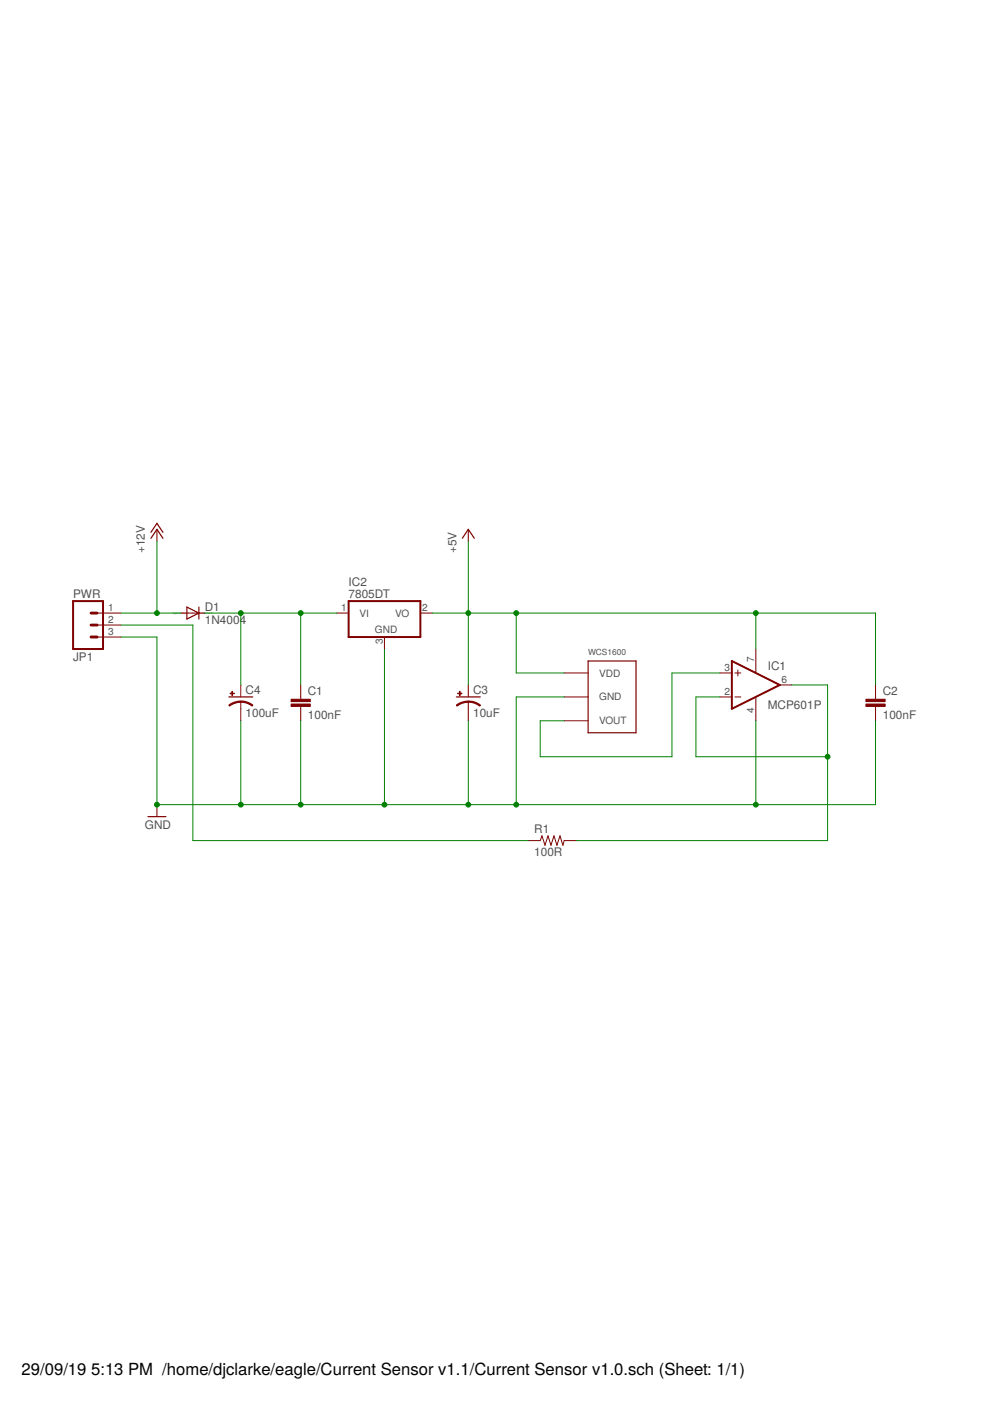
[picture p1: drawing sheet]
<?xml version="1.0" encoding="utf-8"?>
<!DOCTYPE eagle SYSTEM "eagle.dtd">
<!--
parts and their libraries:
SparkFun-Connectors: Licensing: Creative Commons ShareAlike 4.0 International - https://creativecommons.org/licenses/by-sa/4.0
-->
<eagle version="7.4.0">
<drawing>
<settings>
<setting alwaysvectorfont="no"/>
<setting verticaltext="up"/>
</settings>
<grid distance="0.1" unitdist="inch" unit="inch" style="lines" multiple="1" display="no" altdistance="0.01" altunitdist="inch" altunit="inch"/>
<schematic xreflabel="%F%N/%S.%C%R" xrefpart="/%S.%C%R">
<libraries>
<library name="supply1">
<symbols>
<symbol name="+12V">
<wire x1="1.27" y1="-1.905" x2="0" y2="0" width="0.254" layer="94"/>
<wire x1="0" y1="0" x2="-1.27" y2="-1.905" width="0.254" layer="94"/>
<wire x1="1.27" y1="-0.635" x2="0" y2="1.27" width="0.254" layer="94"/>
<wire x1="0" y1="1.27" x2="-1.27" y2="-0.635" width="0.254" layer="94"/>
<text x="-2.54" y="-5.08" size="1.778" layer="96" rot="R90">&gt;VALUE</text>
<pin name="+12V" x="0" y="-2.54" visible="off" length="short" direction="sup" rot="R90"/>
</symbol>
<symbol name="GND">
<wire x1="-1.905" y1="0" x2="1.905" y2="0" width="0.254" layer="94"/>
<text x="-2.54" y="-2.54" size="1.778" layer="96">&gt;VALUE</text>
<pin name="GND" x="0" y="2.54" visible="off" length="short" direction="sup" rot="R270"/>
</symbol>
<symbol name="+5V">
<wire x1="1.27" y1="-1.905" x2="0" y2="0" width="0.254" layer="94"/>
<wire x1="0" y1="0" x2="-1.27" y2="-1.905" width="0.254" layer="94"/>
<text x="-2.54" y="-5.08" size="1.778" layer="96" rot="R90">&gt;VALUE</text>
<pin name="+5V" x="0" y="-2.54" visible="off" length="short" direction="sup" rot="R90"/>
</symbol>
</symbols>
<devicesets>
<deviceset name="+12V" prefix="P+">
<gates>
<gate name="1" symbol="+12V" x="0" y="0"/>
</gates>
<devices>
<device name="">
<technologies>
<technology name=""/>
</technologies>
</device>
</devices>
</deviceset>
<deviceset name="GND" prefix="GND">
<gates>
<gate name="1" symbol="GND" x="0" y="0"/>
</gates>
<devices>
<device name="">
<technologies>
<technology name=""/>
</technologies>
</device>
</devices>
</deviceset>
<deviceset name="+5V" prefix="P+">
<gates>
<gate name="1" symbol="+5V" x="0" y="0"/>
</gates>
<devices>
<device name="">
<technologies>
<technology name=""/>
</technologies>
</device>
</devices>
</deviceset>
</devicesets>
</library>
<library name="SparkFun-Connectors">
<symbols>
<symbol name="M03">
<wire x1="3.81" y1="-5.08" x2="-2.54" y2="-5.08" width="0.4064" layer="94"/>
<wire x1="1.27" y1="2.54" x2="2.54" y2="2.54" width="0.6096" layer="94"/>
<wire x1="1.27" y1="0" x2="2.54" y2="0" width="0.6096" layer="94"/>
<wire x1="1.27" y1="-2.54" x2="2.54" y2="-2.54" width="0.6096" layer="94"/>
<wire x1="-2.54" y1="5.08" x2="-2.54" y2="-5.08" width="0.4064" layer="94"/>
<wire x1="3.81" y1="-5.08" x2="3.81" y2="5.08" width="0.4064" layer="94"/>
<wire x1="-2.54" y1="5.08" x2="3.81" y2="5.08" width="0.4064" layer="94"/>
<text x="-2.54" y="-7.62" size="1.778" layer="96">&gt;VALUE</text>
<text x="-2.54" y="5.842" size="1.778" layer="95">&gt;NAME</text>
<pin name="1" x="7.62" y="-2.54" visible="pad" length="middle" direction="pas" swaplevel="1" rot="R180"/>
<pin name="2" x="7.62" y="0" visible="pad" length="middle" direction="pas" swaplevel="1" rot="R180"/>
<pin name="3" x="7.62" y="2.54" visible="pad" length="middle" direction="pas" swaplevel="1" rot="R180"/>
</symbol>
</symbols>
<devicesets>
<deviceset name="M03" prefix="JP" uservalue="yes">
<gates>
<gate name="G$1" symbol="M03" x="-2.54" y="0"/>
</gates>
<devices>
<device name="PTH" package="1X03">
<connects>
<connect gate="G$1" pin="1" pad="1"/>
<connect gate="G$1" pin="2" pad="2"/>
<connect gate="G$1" pin="3" pad="3"/>
</connects>
<technologies>
<technology name=""/>
</technologies>
</device>
<device name="POLAR" package="MOLEX-1X3">
<connects>
<connect gate="G$1" pin="1" pad="1"/>
<connect gate="G$1" pin="2" pad="2"/>
<connect gate="G$1" pin="3" pad="3"/>
</connects>
<technologies>
<technology name=""/>
</technologies>
</device>
<device name="SCREW" package="SCREWTERMINAL-3.5MM-3">
<connects>
<connect gate="G$1" pin="1" pad="1"/>
<connect gate="G$1" pin="2" pad="2"/>
<connect gate="G$1" pin="3" pad="3"/>
</connects>
<technologies>
<technology name="">
<attribute name="PROD_ID" value="CONN-08288" constant="no"/>
</technology>
</technologies>
</device>
<device name="LOCK" package="1X03_LOCK">
<connects>
<connect gate="G$1" pin="1" pad="1"/>
<connect gate="G$1" pin="2" pad="2"/>
<connect gate="G$1" pin="3" pad="3"/>
</connects>
<technologies>
<technology name=""/>
</technologies>
</device>
<device name="LOCK_LONGPADS" package="1X03_LOCK_LONGPADS">
<connects>
<connect gate="G$1" pin="1" pad="1"/>
<connect gate="G$1" pin="2" pad="2"/>
<connect gate="G$1" pin="3" pad="3"/>
</connects>
<technologies>
<technology name=""/>
</technologies>
</device>
<device name="POLAR_LOCK" package="MOLEX-1X3_LOCK">
<connects>
<connect gate="G$1" pin="1" pad="1"/>
<connect gate="G$1" pin="2" pad="2"/>
<connect gate="G$1" pin="3" pad="3"/>
</connects>
<technologies>
<technology name=""/>
</technologies>
</device>
<device name="SCREW_LOCK" package="SCREWTERMINAL-3.5MM-3_LOCK.007S">
<connects>
<connect gate="G$1" pin="1" pad="1"/>
<connect gate="G$1" pin="2" pad="2"/>
<connect gate="G$1" pin="3" pad="3"/>
</connects>
<technologies>
<technology name="">
<attribute name="PROD_ID" value="CONN-08288" constant="no"/>
</technology>
</technologies>
</device>
<device name="1X03_NO_SILK" package="1X03_NO_SILK">
<connects>
<connect gate="G$1" pin="1" pad="1"/>
<connect gate="G$1" pin="2" pad="2"/>
<connect gate="G$1" pin="3" pad="3"/>
</connects>
<technologies>
<technology name=""/>
</technologies>
</device>
<device name="LONGPADS" package="1X03_LONGPADS">
<connects>
<connect gate="G$1" pin="1" pad="1"/>
<connect gate="G$1" pin="2" pad="2"/>
<connect gate="G$1" pin="3" pad="3"/>
</connects>
<technologies>
<technology name=""/>
</technologies>
</device>
<device name="JST-PTH" package="JST-3-PTH">
<connects>
<connect gate="G$1" pin="1" pad="1"/>
<connect gate="G$1" pin="2" pad="2"/>
<connect gate="G$1" pin="3" pad="3"/>
</connects>
<technologies>
<technology name="">
<attribute name="SKU" value="PRT-09915" constant="no"/>
</technology>
</technologies>
</device>
<device name="POGO_PIN_HOLES_ONLY" package="1X03_PP_HOLES_ONLY">
<connects>
<connect gate="G$1" pin="1" pad="1"/>
<connect gate="G$1" pin="2" pad="2"/>
<connect gate="G$1" pin="3" pad="3"/>
</connects>
<technologies>
<technology name=""/>
</technologies>
</device>
<device name="-SCREW-5MM" package="SCREWTERMINAL-5MM-3">
<connects>
<connect gate="G$1" pin="1" pad="1"/>
<connect gate="G$1" pin="2" pad="2"/>
<connect gate="G$1" pin="3" pad="3"/>
</connects>
<technologies>
<technology name="">
<attribute name="STOREFRONT_ID" value="PRT-08433" constant="no"/>
</technology>
</technologies>
</device>
<device name="LOCK_NO_SILK" package="1X03_LOCK_NO_SILK">
<connects>
<connect gate="G$1" pin="1" pad="1"/>
<connect gate="G$1" pin="2" pad="2"/>
<connect gate="G$1" pin="3" pad="3"/>
</connects>
<technologies>
<technology name=""/>
</technologies>
</device>
<device name="JST-SMD" package="JST-3-SMD">
<connects>
<connect gate="G$1" pin="1" pad="1"/>
<connect gate="G$1" pin="2" pad="2"/>
<connect gate="G$1" pin="3" pad="3"/>
</connects>
<technologies>
<technology name="">
<attribute name="PROD_ID" value="CONN-12591" constant="no"/>
<attribute name="VALUE" value="3-PIN SMD" constant="no"/>
</technology>
</technologies>
</device>
<device name="SMD" package="1X03-1MM-RA">
<connects>
<connect gate="G$1" pin="1" pad="1"/>
<connect gate="G$1" pin="2" pad="2"/>
<connect gate="G$1" pin="3" pad="3"/>
</connects>
<technologies>
<technology name=""/>
</technologies>
</device>
<device name="SMD_RA_FEMALE" package="1X03_SMD_RA_FEMALE">
<connects>
<connect gate="G$1" pin="1" pad="1"/>
<connect gate="G$1" pin="2" pad="2"/>
<connect gate="G$1" pin="3" pad="3"/>
</connects>
<technologies>
<technology name="">
<attribute name="PROD_ID" value="CONN-10926"/>
<attribute name="VALUE" value="1x3 RA Female .1&quot;"/>
</technology>
</technologies>
</device>
<device name="SMD_RA_MALE" package="1X03_SMD_RA_MALE">
<connects>
<connect gate="G$1" pin="1" pad="1"/>
<connect gate="G$1" pin="2" pad="2"/>
<connect gate="G$1" pin="3" pad="3"/>
</connects>
<technologies>
<technology name="">
<attribute name="PROD_ID" value="CONN-10925"/>
</technology>
</technologies>
</device>
<device name="SMD_RA_MALE_POST" package="1X03_SMD_RA_MALE_POST">
<connects>
<connect gate="G$1" pin="1" pad="1"/>
<connect gate="G$1" pin="2" pad="2"/>
<connect gate="G$1" pin="3" pad="3"/>
</connects>
<technologies>
<technology name=""/>
</technologies>
</device>
<device name="JST-PTH-VERT" package="JST-3-PTH-VERT">
<connects>
<connect gate="G$1" pin="1" pad="1"/>
<connect gate="G$1" pin="2" pad="2"/>
<connect gate="G$1" pin="3" pad="3"/>
</connects>
<technologies>
<technology name=""/>
</technologies>
</device>
<device name="1X03_SMD_RA_MALE_POST_SMALLER" package="1X03_SMD_RA_MALE_POST_SMALLER">
<connects>
<connect gate="G$1" pin="1" pad="1"/>
<connect gate="G$1" pin="2" pad="2"/>
<connect gate="G$1" pin="3" pad="3"/>
</connects>
<technologies>
<technology name=""/>
</technologies>
</device>
<device name="1X03_SMD_RA_MALE_POST_SMALLEST" package="1X03_SMD_RA_MALE_POST_SMALLEST">
<connects>
<connect gate="G$1" pin="1" pad="1"/>
<connect gate="G$1" pin="2" pad="2"/>
<connect gate="G$1" pin="3" pad="3"/>
</connects>
<technologies>
<technology name=""/>
</technologies>
</device>
</devices>
</deviceset>
</devicesets>
</library>
<library name="linear">
<symbols>
<symbol name="OPAMP+-">
<wire x1="-5.08" y1="5.08" x2="-5.08" y2="-5.08" width="0.4064" layer="94"/>
<wire x1="-5.08" y1="-5.08" x2="5.08" y2="0" width="0.4064" layer="94"/>
<wire x1="5.08" y1="0" x2="-5.08" y2="5.08" width="0.4064" layer="94"/>
<wire x1="-3.81" y1="3.175" x2="-3.81" y2="1.905" width="0.1524" layer="94"/>
<wire x1="-4.445" y1="2.54" x2="-3.175" y2="2.54" width="0.1524" layer="94"/>
<wire x1="-4.445" y1="-2.54" x2="-3.175" y2="-2.54" width="0.1524" layer="94"/>
<text x="2.54" y="3.175" size="1.778" layer="95">&gt;NAME</text>
<text x="2.54" y="-5.08" size="1.778" layer="96">&gt;VALUE</text>
<text x="1.27" y="3.175" size="0.8128" layer="93" rot="R90">V+</text>
<text x="1.27" y="-4.445" size="0.8128" layer="93" rot="R90">V-</text>
<pin name="-IN" x="-7.62" y="-2.54" visible="pad" length="short" direction="in"/>
<pin name="+IN" x="-7.62" y="2.54" visible="pad" length="short" direction="in"/>
<pin name="OUT" x="7.62" y="0" visible="pad" length="short" direction="out" rot="R180"/>
<pin name="V+" x="0" y="7.62" visible="pad" length="middle" direction="pwr" rot="R270"/>
<pin name="V-" x="0" y="-7.62" visible="pad" length="middle" direction="pwr" rot="R90"/>
</symbol>
<symbol name="78XX">
<wire x1="-7.62" y1="-5.08" x2="7.62" y2="-5.08" width="0.4064" layer="94"/>
<wire x1="7.62" y1="-5.08" x2="7.62" y2="2.54" width="0.4064" layer="94"/>
<wire x1="7.62" y1="2.54" x2="-7.62" y2="2.54" width="0.4064" layer="94"/>
<wire x1="-7.62" y1="2.54" x2="-7.62" y2="-5.08" width="0.4064" layer="94"/>
<text x="-7.62" y="5.715" size="1.778" layer="95">&gt;NAME</text>
<text x="-7.62" y="3.175" size="1.778" layer="96">&gt;VALUE</text>
<text x="-2.032" y="-4.318" size="1.524" layer="95">GND</text>
<pin name="VI" x="-10.16" y="0" length="short" direction="in"/>
<pin name="GND" x="0" y="-7.62" visible="pad" length="short" direction="pas" rot="R90"/>
<pin name="VO" x="10.16" y="0" length="short" direction="pas" rot="R180"/>
</symbol>
</symbols>
<devicesets>
<deviceset name="MCP601" prefix="IC">
<gates>
<gate name="G$1" symbol="OPAMP+-" x="0" y="0"/>
</gates>
<devices>
<device name="P" package="DIL08">
<connects>
<connect gate="G$1" pin="+IN" pad="3"/>
<connect gate="G$1" pin="-IN" pad="2"/>
<connect gate="G$1" pin="OUT" pad="6"/>
<connect gate="G$1" pin="V+" pad="7"/>
<connect gate="G$1" pin="V-" pad="4"/>
</connects>
<technologies>
<technology name=""/>
</technologies>
</device>
<device name="OT" package="SOT23-5">
<connects>
<connect gate="G$1" pin="+IN" pad="3"/>
<connect gate="G$1" pin="-IN" pad="4"/>
<connect gate="G$1" pin="OUT" pad="1"/>
<connect gate="G$1" pin="V+" pad="5"/>
<connect gate="G$1" pin="V-" pad="2"/>
</connects>
<technologies>
<technology name=""/>
</technologies>
</device>
<device name="ST" package="TSSOP8">
<connects>
<connect gate="G$1" pin="+IN" pad="3"/>
<connect gate="G$1" pin="-IN" pad="2"/>
<connect gate="G$1" pin="OUT" pad="6"/>
<connect gate="G$1" pin="V+" pad="7"/>
<connect gate="G$1" pin="V-" pad="4"/>
</connects>
<technologies>
<technology name=""/>
</technologies>
</device>
<device name="SN" package="SO08">
<connects>
<connect gate="G$1" pin="+IN" pad="3"/>
<connect gate="G$1" pin="-IN" pad="2"/>
<connect gate="G$1" pin="OUT" pad="6"/>
<connect gate="G$1" pin="V+" pad="7"/>
<connect gate="G$1" pin="V-" pad="4"/>
</connects>
<technologies>
<technology name=""/>
</technologies>
</device>
<device name="R" package="SOT23-5">
<connects>
<connect gate="G$1" pin="+IN" pad="3"/>
<connect gate="G$1" pin="-IN" pad="4"/>
<connect gate="G$1" pin="OUT" pad="1"/>
<connect gate="G$1" pin="V+" pad="2"/>
<connect gate="G$1" pin="V-" pad="5"/>
</connects>
<technologies>
<technology name=""/>
</technologies>
</device>
</devices>
</deviceset>
<deviceset name="78*" prefix="IC">
<gates>
<gate name="A1" symbol="78XX" x="0" y="0"/>
</gates>
<devices>
<device name="Z" package="TO92">
<connects>
<connect gate="A1" pin="GND" pad="2"/>
<connect gate="A1" pin="VI" pad="3"/>
<connect gate="A1" pin="VO" pad="1"/>
</connects>
<technologies>
<technology name="L05"/>
<technology name="L08"/>
<technology name="L12"/>
<technology name="L15"/>
<technology name="L18"/>
<technology name="L24"/>
</technologies>
</device>
<device name="T" package="TO220H">
<connects>
<connect gate="A1" pin="GND" pad="2"/>
<connect gate="A1" pin="VI" pad="1"/>
<connect gate="A1" pin="VO" pad="3"/>
</connects>
<technologies>
<technology name="05"/>
<technology name="06"/>
<technology name="08"/>
<technology name="12"/>
<technology name="15"/>
<technology name="18"/>
<technology name="24"/>
</technologies>
</device>
<device name="H" package="TO39">
<connects>
<connect gate="A1" pin="GND" pad="3"/>
<connect gate="A1" pin="VI" pad="1"/>
<connect gate="A1" pin="VO" pad="2"/>
</connects>
<technologies>
<technology name="05"/>
<technology name="06"/>
<technology name="08"/>
<technology name="12"/>
<technology name="15"/>
<technology name="18"/>
<technology name="24"/>
</technologies>
</device>
<device name="L" package="TO92">
<connects>
<connect gate="A1" pin="GND" pad="2"/>
<connect gate="A1" pin="VI" pad="3"/>
<connect gate="A1" pin="VO" pad="1"/>
</connects>
<technologies>
<technology name="05"/>
<technology name="06"/>
<technology name="08"/>
<technology name="12"/>
<technology name="15"/>
<technology name="18"/>
<technology name="24"/>
</technologies>
</device>
<device name="DT" package="TO252">
<connects>
<connect gate="A1" pin="GND" pad="3"/>
<connect gate="A1" pin="VI" pad="1"/>
<connect gate="A1" pin="VO" pad="2"/>
</connects>
<technologies>
<technology name="05"/>
<technology name="06"/>
<technology name="08"/>
<technology name="12"/>
<technology name="15"/>
<technology name="18"/>
<technology name="24"/>
</technologies>
</device>
<device name="TV" package="TO220V">
<connects>
<connect gate="A1" pin="GND" pad="2"/>
<connect gate="A1" pin="VI" pad="1"/>
<connect gate="A1" pin="VO" pad="3"/>
</connects>
<technologies>
<technology name="05"/>
<technology name="12"/>
<technology name="15"/>
<technology name="18"/>
<technology name="24"/>
<technology name="6"/>
<technology name="8"/>
</technologies>
</device>
</devices>
</deviceset>
</devicesets>
</library>
<library name="diode">
<symbols>
<symbol name="D">
<wire x1="-1.27" y1="-1.27" x2="1.27" y2="0" width="0.254" layer="94"/>
<wire x1="1.27" y1="0" x2="-1.27" y2="1.27" width="0.254" layer="94"/>
<wire x1="1.27" y1="1.27" x2="1.27" y2="0" width="0.254" layer="94"/>
<wire x1="-1.27" y1="1.27" x2="-1.27" y2="-1.27" width="0.254" layer="94"/>
<wire x1="1.27" y1="0" x2="1.27" y2="-1.27" width="0.254" layer="94"/>
<text x="2.54" y="0.4826" size="1.778" layer="95">&gt;NAME</text>
<text x="2.54" y="-2.3114" size="1.778" layer="96">&gt;VALUE</text>
<pin name="A" x="-2.54" y="0" visible="off" length="short" direction="pas"/>
<pin name="C" x="2.54" y="0" visible="off" length="short" direction="pas" rot="R180"/>
<text x="-2.54" y="0" size="0.4064" layer="99" align="center">SpiceOrder 1</text>
<text x="2.54" y="0" size="0.4064" layer="99" align="center">SpiceOrder 2</text>
</symbol>
</symbols>
<devicesets>
<deviceset name="1N4004" prefix="D">
<gates>
<gate name="1" symbol="D" x="0" y="0"/>
</gates>
<devices>
<device name="" package="DO41-10">
<connects>
<connect gate="1" pin="A" pad="A"/>
<connect gate="1" pin="C" pad="C"/>
</connects>
<technologies>
<technology name=""/>
</technologies>
</device>
</devices>
</deviceset>
</devicesets>
</library>
<library name="SparkFun-Capacitors">
<symbols>
<symbol name="CAP">
<wire x1="0" y1="2.54" x2="0" y2="2.032" width="0.1524" layer="94"/>
<wire x1="0" y1="0" x2="0" y2="0.508" width="0.1524" layer="94"/>
<text x="1.524" y="2.921" size="1.778" layer="95">&gt;NAME</text>
<text x="1.524" y="-2.159" size="1.778" layer="96">&gt;VALUE</text>
<rectangle x1="-2.032" y1="0.508" x2="2.032" y2="1.016" layer="94"/>
<rectangle x1="-2.032" y1="1.524" x2="2.032" y2="2.032" layer="94"/>
<pin name="1" x="0" y="5.08" visible="off" length="short" direction="pas" swaplevel="1" rot="R270"/>
<pin name="2" x="0" y="-2.54" visible="off" length="short" direction="pas" swaplevel="1" rot="R90"/>
</symbol>
<symbol name="CAP_POL">
<wire x1="-2.54" y1="0" x2="2.54" y2="0" width="0.254" layer="94"/>
<wire x1="0" y1="-1.016" x2="0" y2="-2.54" width="0.1524" layer="94"/>
<wire x1="0" y1="-1" x2="2.4892" y2="-1.8542" width="0.254" layer="94" curve="-37.878202" cap="flat"/>
<wire x1="-2.4669" y1="-1.8504" x2="0" y2="-1.0161" width="0.254" layer="94" curve="-37.376341" cap="flat"/>
<text x="1.016" y="0.635" size="1.778" layer="95">&gt;NAME</text>
<text x="1.016" y="-4.191" size="1.778" layer="96">&gt;VALUE</text>
<rectangle x1="-2.253" y1="0.668" x2="-1.364" y2="0.795" layer="94"/>
<rectangle x1="-1.872" y1="0.287" x2="-1.745" y2="1.176" layer="94"/>
<pin name="+" x="0" y="2.54" visible="off" length="short" direction="pas" swaplevel="1" rot="R270"/>
<pin name="-" x="0" y="-5.08" visible="off" length="short" direction="pas" swaplevel="1" rot="R90"/>
</symbol>
</symbols>
<devicesets>
<deviceset name="0.1UF-50V-20%(PTH)" prefix="C" uservalue="yes">
<gates>
<gate name="G$1" symbol="CAP" x="0" y="-2.54"/>
</gates>
<devices>
<device name="KIT-EZ" package="CAP-PTH-SMALL-KIT">
<connects>
<connect gate="G$1" pin="1" pad="1"/>
<connect gate="G$1" pin="2" pad="2"/>
</connects>
<technologies>
<technology name="">
<attribute name="PROD_ID" value="CAP-08370" constant="no"/>
</technology>
</technologies>
</device>
</devices>
</deviceset>
<deviceset name="10UF-25V-20%(PTH)" prefix="C" uservalue="yes">
<gates>
<gate name="G$1" symbol="CAP_POL" x="0" y="0"/>
</gates>
<devices>
<device name="" package="CPOL-RADIAL-10UF-25V">
<connects>
<connect gate="G$1" pin="+" pad="1"/>
<connect gate="G$1" pin="-" pad="2"/>
</connects>
<technologies>
<technology name="">
<attribute name="PROD_ID" value="CAP-08440" constant="no"/>
</technology>
</technologies>
</device>
<device name="KIT" package="CPOL-RADIAL-10UF-25V-KIT">
<connects>
<connect gate="G$1" pin="+" pad="1"/>
<connect gate="G$1" pin="-" pad="2"/>
</connects>
<technologies>
<technology name="">
<attribute name="PROD_ID" value="CAP-08440" constant="no"/>
</technology>
</technologies>
</device>
</devices>
</deviceset>
<deviceset name="100UF-25V-20%(PTH)" prefix="C" uservalue="yes">
<gates>
<gate name="G$1" symbol="CAP_POL" x="2.54" y="5.08"/>
</gates>
<devices>
<device name="" package="CPOL-RADIAL-100UF-25V">
<connects>
<connect gate="G$1" pin="+" pad="1"/>
<connect gate="G$1" pin="-" pad="2"/>
</connects>
<technologies>
<technology name="">
<attribute name="PROD_ID" value="CAP-08439" constant="no"/>
</technology>
</technologies>
</device>
</devices>
</deviceset>
</devicesets>
</library>
<library name="aaa-flatcatit">
<symbols>
<symbol name="WCSXXXX">
<pin name="VDD" x="0" y="5.08" visible="pin" length="middle" direction="pwr"/>
<pin name="GND" x="0" y="0" visible="pin" length="middle" direction="pwr"/>
<pin name="VOUT" x="0" y="-5.08" visible="pin" length="middle" direction="out"/>
<wire x1="5.08" y1="7.62" x2="15.24" y2="7.62" width="0.254" layer="94"/>
<wire x1="15.24" y1="7.62" x2="15.24" y2="-7.62" width="0.254" layer="94"/>
<wire x1="15.24" y1="-7.62" x2="5.08" y2="-7.62" width="0.254" layer="94"/>
<wire x1="5.08" y1="-7.62" x2="5.08" y2="7.62" width="0.254" layer="94"/>
<text x="5.08" y="8.89" size="1.27" layer="95">WCS1600</text>
</symbol>
</symbols>
<devicesets>
<deviceset name="WCSXXXX">
<gates>
<gate name="G$1" symbol="WCSXXXX" x="0" y="0"/>
</gates>
<devices>
<device name="" package="WCSXXXX">
<connects>
<connect gate="G$1" pin="GND" pad="P$2"/>
<connect gate="G$1" pin="VDD" pad="P$1"/>
<connect gate="G$1" pin="VOUT" pad="P$3"/>
</connects>
<technologies>
<technology name=""/>
</technologies>
</device>
</devices>
</deviceset>
</devicesets>
</library>
<library name="SparkFun-Passives">
<symbols>
<symbol name="RESISTOR">
<wire x1="-2.54" y1="0" x2="-2.159" y2="1.016" width="0.1524" layer="94"/>
<wire x1="-2.159" y1="1.016" x2="-1.524" y2="-1.016" width="0.1524" layer="94"/>
<wire x1="-1.524" y1="-1.016" x2="-0.889" y2="1.016" width="0.1524" layer="94"/>
<wire x1="-0.889" y1="1.016" x2="-0.254" y2="-1.016" width="0.1524" layer="94"/>
<wire x1="-0.254" y1="-1.016" x2="0.381" y2="1.016" width="0.1524" layer="94"/>
<wire x1="0.381" y1="1.016" x2="1.016" y2="-1.016" width="0.1524" layer="94"/>
<wire x1="1.016" y1="-1.016" x2="1.651" y2="1.016" width="0.1524" layer="94"/>
<wire x1="1.651" y1="1.016" x2="2.286" y2="-1.016" width="0.1524" layer="94"/>
<wire x1="2.286" y1="-1.016" x2="2.54" y2="0" width="0.1524" layer="94"/>
<text x="-3.81" y="1.4986" size="1.778" layer="95">&gt;NAME</text>
<text x="-3.81" y="-3.302" size="1.778" layer="96">&gt;VALUE</text>
<pin name="2" x="5.08" y="0" visible="off" length="short" direction="pas" swaplevel="1" rot="R180"/>
<pin name="1" x="-5.08" y="0" visible="off" length="short" direction="pas" swaplevel="1"/>
</symbol>
</symbols>
<devicesets>
<deviceset name="RESISTOR" prefix="R" uservalue="yes">
<gates>
<gate name="G$1" symbol="RESISTOR" x="0" y="0"/>
</gates>
<devices>
<device name="1206" package="1206">
<connects>
<connect gate="G$1" pin="1" pad="1"/>
<connect gate="G$1" pin="2" pad="2"/>
</connects>
<technologies>
<technology name=""/>
</technologies>
</device>
<device name="AXIAL-0.3" package="AXIAL-0.3">
<connects>
<connect gate="G$1" pin="1" pad="P$1"/>
<connect gate="G$1" pin="2" pad="P$2"/>
</connects>
<technologies>
<technology name=""/>
</technologies>
</device>
<device name="2010" package="R2010">
<connects>
<connect gate="G$1" pin="1" pad="1"/>
<connect gate="G$1" pin="2" pad="2"/>
</connects>
<technologies>
<technology name=""/>
</technologies>
</device>
<device name="0805-RES" package="0805">
<connects>
<connect gate="G$1" pin="1" pad="1"/>
<connect gate="G$1" pin="2" pad="2"/>
</connects>
<technologies>
<technology name=""/>
</technologies>
</device>
<device name="0603-RES" package="0603-RES">
<connects>
<connect gate="G$1" pin="1" pad="1"/>
<connect gate="G$1" pin="2" pad="2"/>
</connects>
<technologies>
<technology name=""/>
</technologies>
</device>
<device name="0402-RES" package="0402-RES">
<connects>
<connect gate="G$1" pin="1" pad="1"/>
<connect gate="G$1" pin="2" pad="2"/>
</connects>
<technologies>
<technology name=""/>
</technologies>
</device>
<device name="PTH-1/6W" package="1/6W-RES">
<connects>
<connect gate="G$1" pin="1" pad="1"/>
<connect gate="G$1" pin="2" pad="2"/>
</connects>
<technologies>
<technology name=""/>
</technologies>
</device>
<device name="2512" package="R2512">
<connects>
<connect gate="G$1" pin="1" pad="1"/>
<connect gate="G$1" pin="2" pad="2"/>
</connects>
<technologies>
<technology name=""/>
</technologies>
</device>
<device name="PTH-1/4W" package="AXIAL-0.4">
<connects>
<connect gate="G$1" pin="1" pad="P$1"/>
<connect gate="G$1" pin="2" pad="P$2"/>
</connects>
<technologies>
<technology name=""/>
</technologies>
</device>
<device name="PTH-1/2W" package="AXIAL-0.5">
<connects>
<connect gate="G$1" pin="1" pad="P$1"/>
<connect gate="G$1" pin="2" pad="P$2"/>
</connects>
<technologies>
<technology name=""/>
</technologies>
</device>
<device name="PTH-1W" package="AXIAL-0.6">
<connects>
<connect gate="G$1" pin="1" pad="P$1"/>
<connect gate="G$1" pin="2" pad="P$2"/>
</connects>
<technologies>
<technology name=""/>
</technologies>
</device>
<device name="PTH-2W" package="AXIAL-0.8">
<connects>
<connect gate="G$1" pin="1" pad="P$1"/>
<connect gate="G$1" pin="2" pad="P$2"/>
</connects>
<technologies>
<technology name=""/>
</technologies>
</device>
<device name="KIT" package="AXIAL-0.3-KIT">
<connects>
<connect gate="G$1" pin="1" pad="P$1"/>
<connect gate="G$1" pin="2" pad="P$2"/>
</connects>
<technologies>
<technology name=""/>
</technologies>
</device>
<device name="EZ" package="AXIAL-0.3EZ">
<connects>
<connect gate="G$1" pin="1" pad="P$1"/>
<connect gate="G$1" pin="2" pad="P$2"/>
</connects>
<technologies>
<technology name=""/>
</technologies>
</device>
</devices>
</deviceset>
</devicesets>
</library>
</libraries>
<attributes>
</attributes>
<variantdefs>
</variantdefs>
<classes>
<class number="0" name="default" width="0" drill="0">
</class>
</classes>
<parts>
<part name="P+1" library="supply1" deviceset="+12V" device=""/>
<part name="GND1" library="supply1" deviceset="GND" device=""/>
<part name="P+2" library="supply1" deviceset="+5V" device=""/>
<part name="JP1" library="SparkFun-Connectors" deviceset="M03" device="POLAR" value="PWR"/>
<part name="IC1" library="linear" deviceset="MCP601" device="P"/>
<part name="D1" library="diode" deviceset="1N4004" device=""/>
<part name="C1" library="SparkFun-Capacitors" deviceset="0.1UF-50V-20%(PTH)" device="KIT-EZ" value="100nF"/>
<part name="C2" library="SparkFun-Capacitors" deviceset="0.1UF-50V-20%(PTH)" device="KIT-EZ" value="100nF"/>
<part name="C3" library="SparkFun-Capacitors" deviceset="10UF-25V-20%(PTH)" device="KIT" value="10uF"/>
<part name="C4" library="SparkFun-Capacitors" deviceset="100UF-25V-20%(PTH)" device="" value="100uF"/>
<part name="U$1" library="aaa-flatcatit" deviceset="WCSXXXX" device=""/>
<part name="IC2" library="linear" deviceset="78*" device="DT" technology="05"/>
<part name="R1" library="SparkFun-Passives" deviceset="RESISTOR" device="AXIAL-0.3" value="100R"/>
</parts>
<sheets>
<sheet>
<plain>
</plain>
<instances>
<instance part="P+1" gate="1" x="5.08" y="81.28"/>
<instance part="GND1" gate="1" x="5.08" y="20.32"/>
<instance part="P+2" gate="1" x="71.12" y="81.28"/>
<instance part="JP1" gate="G$1" x="-10.16" y="60.96" rot="MR180"/>
<instance part="IC1" gate="G$1" x="132.08" y="48.26"/>
<instance part="D1" gate="1" x="12.7" y="63.5"/>
<instance part="C1" gate="G$1" x="35.56" y="43.18"/>
<instance part="C2" gate="G$1" x="157.48" y="43.18"/>
<instance part="C3" gate="G$1" x="71.12" y="45.72"/>
<instance part="C4" gate="G$1" x="22.86" y="45.72"/>
<instance part="U$1" gate="G$1" x="91.44" y="45.72"/>
<instance part="IC2" gate="A1" x="53.34" y="63.5"/>
<instance part="R1" gate="G$1" x="88.9" y="15.24"/>
</instances>
<busses>
</busses>
<nets>
<net name="+12V" class="0">
<segment>
<pinref part="JP1" gate="G$1" pin="1"/>
<pinref part="D1" gate="1" pin="A"/>
<wire x1="-2.54" y1="63.5" x2="5.08" y2="63.5" width="0.1524" layer="91"/>
<pinref part="P+1" gate="1" pin="+12V"/>
<wire x1="5.08" y1="63.5" x2="10.16" y2="63.5" width="0.1524" layer="91"/>
<wire x1="5.08" y1="78.74" x2="5.08" y2="63.5" width="0.1524" layer="91"/>
<junction x="5.08" y="63.5"/>
</segment>
</net>
<net name="N$2" class="0">
<segment>
<pinref part="D1" gate="1" pin="C"/>
<wire x1="15.24" y1="63.5" x2="22.86" y2="63.5" width="0.1524" layer="91"/>
<pinref part="C4" gate="G$1" pin="+"/>
<wire x1="22.86" y1="63.5" x2="35.56" y2="63.5" width="0.1524" layer="91"/>
<wire x1="35.56" y1="63.5" x2="43.18" y2="63.5" width="0.1524" layer="91"/>
<wire x1="22.86" y1="48.26" x2="22.86" y2="63.5" width="0.1524" layer="91"/>
<pinref part="C1" gate="G$1" pin="1"/>
<wire x1="35.56" y1="48.26" x2="35.56" y2="63.5" width="0.1524" layer="91"/>
<junction x="22.86" y="63.5"/>
<junction x="35.56" y="63.5"/>
<pinref part="IC2" gate="A1" pin="VI"/>
</segment>
</net>
<net name="GND" class="0">
<segment>
<pinref part="JP1" gate="G$1" pin="3"/>
<wire x1="-2.54" y1="58.42" x2="5.08" y2="58.42" width="0.1524" layer="91"/>
<pinref part="GND1" gate="1" pin="GND"/>
<wire x1="5.08" y1="58.42" x2="5.08" y2="22.86" width="0.1524" layer="91"/>
<wire x1="5.08" y1="22.86" x2="22.86" y2="22.86" width="0.1524" layer="91"/>
<pinref part="C4" gate="G$1" pin="-"/>
<wire x1="22.86" y1="22.86" x2="22.86" y2="40.64" width="0.1524" layer="91"/>
<wire x1="22.86" y1="22.86" x2="35.56" y2="22.86" width="0.1524" layer="91"/>
<pinref part="C1" gate="G$1" pin="2"/>
<wire x1="35.56" y1="22.86" x2="35.56" y2="40.64" width="0.1524" layer="91"/>
<wire x1="35.56" y1="22.86" x2="53.34" y2="22.86" width="0.1524" layer="91"/>
<wire x1="53.34" y1="22.86" x2="53.34" y2="55.88" width="0.1524" layer="91"/>
<junction x="5.08" y="22.86"/>
<junction x="22.86" y="22.86"/>
<junction x="35.56" y="22.86"/>
<junction x="53.34" y="22.86"/>
<wire x1="53.34" y1="22.86" x2="71.12" y2="22.86" width="0.1524" layer="91"/>
<pinref part="C3" gate="G$1" pin="-"/>
<wire x1="71.12" y1="22.86" x2="71.12" y2="40.64" width="0.1524" layer="91"/>
<wire x1="71.12" y1="22.86" x2="81.28" y2="22.86" width="0.1524" layer="91"/>
<pinref part="IC1" gate="G$1" pin="V-"/>
<wire x1="81.28" y1="22.86" x2="132.08" y2="22.86" width="0.1524" layer="91"/>
<wire x1="132.08" y1="22.86" x2="132.08" y2="40.64" width="0.1524" layer="91"/>
<wire x1="132.08" y1="22.86" x2="157.48" y2="22.86" width="0.1524" layer="91"/>
<pinref part="C2" gate="G$1" pin="2"/>
<wire x1="157.48" y1="22.86" x2="157.48" y2="40.64" width="0.1524" layer="91"/>
<junction x="71.12" y="22.86"/>
<junction x="132.08" y="22.86"/>
<pinref part="U$1" gate="G$1" pin="GND"/>
<wire x1="91.44" y1="45.72" x2="81.28" y2="45.72" width="0.1524" layer="91"/>
<wire x1="81.28" y1="45.72" x2="81.28" y2="22.86" width="0.1524" layer="91"/>
<junction x="81.28" y="22.86"/>
<pinref part="IC2" gate="A1" pin="GND"/>
</segment>
</net>
<net name="+5V" class="0">
<segment>
<wire x1="63.5" y1="63.5" x2="71.12" y2="63.5" width="0.1524" layer="91"/>
<pinref part="C3" gate="G$1" pin="+"/>
<wire x1="71.12" y1="63.5" x2="71.12" y2="48.26" width="0.1524" layer="91"/>
<pinref part="P+2" gate="1" pin="+5V"/>
<wire x1="71.12" y1="63.5" x2="71.12" y2="78.74" width="0.1524" layer="91"/>
<junction x="71.12" y="63.5"/>
<wire x1="71.12" y1="63.5" x2="81.28" y2="63.5" width="0.1524" layer="91"/>
<pinref part="IC1" gate="G$1" pin="V+"/>
<wire x1="81.28" y1="63.5" x2="132.08" y2="63.5" width="0.1524" layer="91"/>
<wire x1="132.08" y1="63.5" x2="132.08" y2="55.88" width="0.1524" layer="91"/>
<wire x1="132.08" y1="63.5" x2="157.48" y2="63.5" width="0.1524" layer="91"/>
<pinref part="C2" gate="G$1" pin="1"/>
<wire x1="157.48" y1="63.5" x2="157.48" y2="48.26" width="0.1524" layer="91"/>
<junction x="132.08" y="63.5"/>
<pinref part="U$1" gate="G$1" pin="VDD"/>
<wire x1="91.44" y1="50.8" x2="81.28" y2="50.8" width="0.1524" layer="91"/>
<wire x1="81.28" y1="50.8" x2="81.28" y2="63.5" width="0.1524" layer="91"/>
<junction x="81.28" y="63.5"/>
<pinref part="IC2" gate="A1" pin="VO"/>
</segment>
</net>
<net name="N$1" class="0">
<segment>
<pinref part="IC1" gate="G$1" pin="-IN"/>
<wire x1="124.46" y1="45.72" x2="119.38" y2="45.72" width="0.1524" layer="91"/>
<wire x1="119.38" y1="45.72" x2="119.38" y2="33.02" width="0.1524" layer="91"/>
<wire x1="119.38" y1="33.02" x2="147.32" y2="33.02" width="0.1524" layer="91"/>
<wire x1="147.32" y1="33.02" x2="147.32" y2="48.26" width="0.1524" layer="91"/>
<pinref part="IC1" gate="G$1" pin="OUT"/>
<wire x1="147.32" y1="48.26" x2="139.7" y2="48.26" width="0.1524" layer="91"/>
<wire x1="147.32" y1="15.24" x2="147.32" y2="33.02" width="0.1524" layer="91"/>
<junction x="147.32" y="33.02"/>
<pinref part="R1" gate="G$1" pin="2"/>
<wire x1="93.98" y1="15.24" x2="147.32" y2="15.24" width="0.1524" layer="91"/>
</segment>
</net>
<net name="N$5" class="0">
<segment>
<pinref part="U$1" gate="G$1" pin="VOUT"/>
<wire x1="91.44" y1="40.64" x2="86.36" y2="40.64" width="0.1524" layer="91"/>
<wire x1="86.36" y1="40.64" x2="86.36" y2="33.02" width="0.1524" layer="91"/>
<wire x1="86.36" y1="33.02" x2="114.3" y2="33.02" width="0.1524" layer="91"/>
<wire x1="114.3" y1="33.02" x2="114.3" y2="50.8" width="0.1524" layer="91"/>
<pinref part="IC1" gate="G$1" pin="+IN"/>
<wire x1="114.3" y1="50.8" x2="124.46" y2="50.8" width="0.1524" layer="91"/>
</segment>
</net>
<net name="N$3" class="0">
<segment>
<pinref part="JP1" gate="G$1" pin="2"/>
<wire x1="-2.54" y1="60.96" x2="12.7" y2="60.96" width="0.1524" layer="91"/>
<wire x1="12.7" y1="60.96" x2="12.7" y2="15.24" width="0.1524" layer="91"/>
<pinref part="R1" gate="G$1" pin="1"/>
<wire x1="12.7" y1="15.24" x2="83.82" y2="15.24" width="0.1524" layer="91"/>
</segment>
</net>
</nets>
</sheet>
</sheets>
</schematic>
</drawing>
</eagle>
